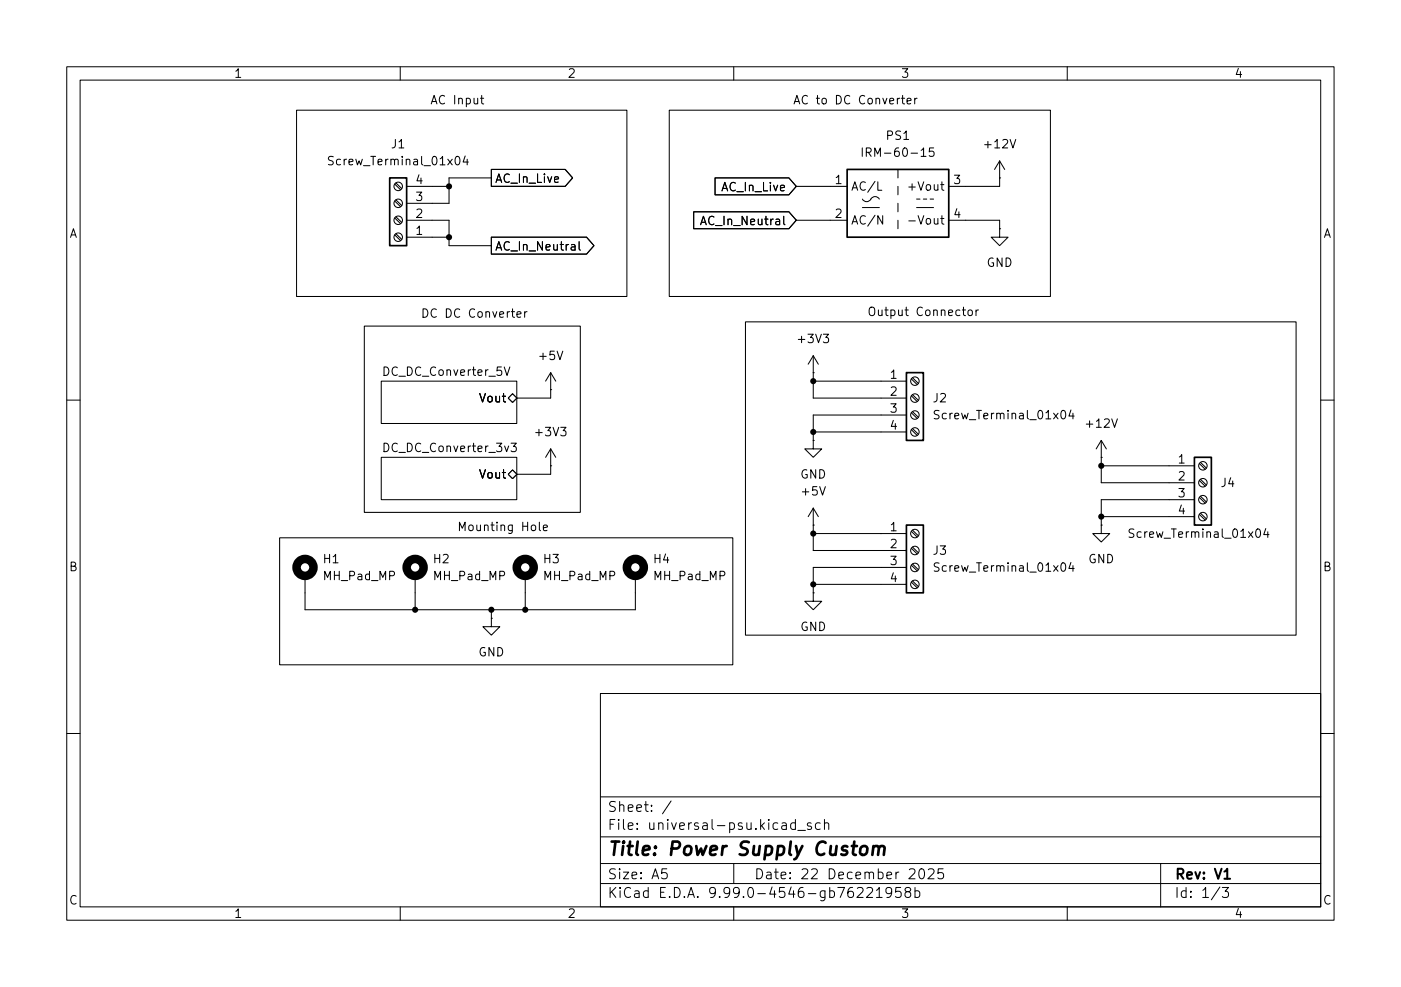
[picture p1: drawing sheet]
(kicad_sch
 (version 20251028)
 (generator "eeschema")
 (generator_version "9.99")
 (paper "A5")
 (title_block
  (title "Power Supply Custom")
  (date "22 December 2025")
  (rev "V1"))
 (lib_symbols
  (symbol "Connector:Screw_Terminal_01x04"
   (pin_names
    (offset 1.016) (hide yes)) (exclude_from_sim no) (in_bom yes) (on_board yes)
   (duplicate_pin_numbers_are_jumpers no)
   (property "Reference" "J" (at 0 5.08 0) (show_name no) (do_not_autoplace no) (effects (font (size 1.27 1.27))))
   (property "Value" "Screw_Terminal_01x04" (at 0 -7.62 0) (show_name no) (do_not_autoplace no) (effects (font (size 1.27 1.27))))
   (property "Footprint" "" (at 0 0 0) (show_name no) (do_not_autoplace no) (hide yes) (effects (font (size 1.27 1.27))))
   (property "Datasheet" "" (at 0 0 0) (show_name no) (do_not_autoplace no) (hide yes) (effects (font (size 1.27 1.27))))
   (property "Description" "Generic screw terminal, single row, 01x04, script generated (kicad-library-utils/schlib/autogen/connector/)" (at 0 0 0) (show_name no) (do_not_autoplace no) (hide yes) (effects (font (size 1.27 1.27))))
   (symbol "Screw_Terminal_01x04_1_1"
    (rectangle (start -1.27 3.81) (end 1.27 -6.35) (stroke (width 0.254) (type default)) (fill (type background)))
    (polyline (pts (xy -0.5334 2.8702) (xy 0.3302 2.032)) (stroke (width 0.1524) (type default)) (fill (type none)))
    (polyline (pts (xy -0.5334 0.3302) (xy 0.3302 -0.508)) (stroke (width 0.1524) (type default)) (fill (type none)))
    (polyline (pts (xy -0.5334 -2.2098) (xy 0.3302 -3.048)) (stroke (width 0.1524) (type default)) (fill (type none)))
    (polyline (pts (xy -0.5334 -4.7498) (xy 0.3302 -5.588)) (stroke (width 0.1524) (type default)) (fill (type none)))
    (polyline (pts (xy -0.3556 3.048) (xy 0.508 2.2098)) (stroke (width 0.1524) (type default)) (fill (type none)))
    (polyline (pts (xy -0.3556 0.508) (xy 0.508 -0.3302)) (stroke (width 0.1524) (type default)) (fill (type none)))
    (polyline (pts (xy -0.3556 -2.032) (xy 0.508 -2.8702)) (stroke (width 0.1524) (type default)) (fill (type none)))
    (polyline (pts (xy -0.3556 -4.572) (xy 0.508 -5.4102)) (stroke (width 0.1524) (type default)) (fill (type none)))
    (circle (center 0 2.54) (radius 0.635) (stroke (width 0.1524) (type default)) (fill (type none)))
    (circle (center 0 0) (radius 0.635) (stroke (width 0.1524) (type default)) (fill (type none)))
    (circle (center 0 -2.54) (radius 0.635) (stroke (width 0.1524) (type default)) (fill (type none)))
    (circle (center 0 -5.08) (radius 0.635) (stroke (width 0.1524) (type default)) (fill (type none)))
    (pin passive line (at -5.08 2.54 0) (length 3.81) (name "Pin_1" (effects (font (size 1.27 1.27)))) (number "1" (effects (font (size 1.27 1.27)))))
    (pin passive line (at -5.08 0 0) (length 3.81) (name "Pin_2" (effects (font (size 1.27 1.27)))) (number "2" (effects (font (size 1.27 1.27)))))
    (pin passive line (at -5.08 -2.54 0) (length 3.81) (name "Pin_3" (effects (font (size 1.27 1.27)))) (number "3" (effects (font (size 1.27 1.27)))))
    (pin passive line (at -5.08 -5.08 0) (length 3.81) (name "Pin_4" (effects (font (size 1.27 1.27)))) (number "4" (effects (font (size 1.27 1.27))))))
   (embedded_fonts no))
  (symbol "Converter_ACDC:IRM-60-15" (exclude_from_sim no) (in_bom yes) (on_board yes)
   (duplicate_pin_numbers_are_jumpers no)
   (property "Reference" "PS" (at 0 7.62 0) (show_name no) (do_not_autoplace no) (effects (font (size 1.27 1.27))))
   (property "Value" "IRM-60-15" (at 0 -7.62 0) (show_name no) (do_not_autoplace no) (effects (font (size 1.27 1.27))))
   (property "Footprint" "Converter_ACDC:Converter_ACDC_MeanWell_IRM-60-xx_THT" (at 0 -10.16 0) (show_name no) (do_not_autoplace no) (hide yes) (effects (font (size 1.27 1.27))))
   (property "Datasheet" "http://www.meanwellusa.com/productPdf.aspx?i=687" (at 0 0 0) (show_name no) (do_not_autoplace no) (hide yes) (effects (font (size 1.27 1.27))))
   (property "Description" "15V, 4A, 60W, Isolated, AC-DC, IRM60" (at 0 0 0) (show_name no) (do_not_autoplace no) (hide yes) (effects (font (size 1.27 1.27))))
   (symbol "IRM-60-15_1_1"
    (rectangle (start -7.62 5.08) (end 7.62 -5.08) (stroke (width 0.254) (type default)) (fill (type background)))
    (polyline (pts (xy -5.334 -0.635) (xy -2.794 -0.635)) (stroke (width 0) (type default)) (fill (type none)))
    (arc (start -4.064 0.635) (mid -4.699 0.2495) (end -5.334 0.635) (stroke (width 0) (type default)) (fill (type none)))
    (arc (start -4.064 0.635) (mid -3.429 1.0072) (end -2.794 0.635) (stroke (width 0) (type default)) (fill (type none)))
    (polyline (pts (xy 0 5.08) (xy 0 3.81)) (stroke (width 0) (type default)) (fill (type none)))
    (polyline (pts (xy 0 2.54) (xy 0 1.27)) (stroke (width 0) (type default)) (fill (type none)))
    (polyline (pts (xy 0 0) (xy 0 -1.27)) (stroke (width 0) (type default)) (fill (type none)))
    (polyline (pts (xy 0 -2.54) (xy 0 -3.81)) (stroke (width 0) (type default)) (fill (type none)))
    (polyline (pts (xy 2.794 0.635) (xy 3.302 0.635)) (stroke (width 0) (type default)) (fill (type none)))
    (polyline (pts (xy 2.794 -0.635) (xy 5.334 -0.635)) (stroke (width 0) (type default)) (fill (type none)))
    (polyline (pts (xy 3.81 0.635) (xy 4.318 0.635)) (stroke (width 0) (type default)) (fill (type none)))
    (polyline (pts (xy 4.826 0.635) (xy 5.334 0.635)) (stroke (width 0) (type default)) (fill (type none)))
    (pin power_in line (at -10.16 2.54 0) (length 2.54) (name "AC/L" (effects (font (size 1.27 1.27)))) (number "1" (effects (font (size 1.27 1.27)))))
    (pin power_in line (at -10.16 -2.54 0) (length 2.54) (name "AC/N" (effects (font (size 1.27 1.27)))) (number "2" (effects (font (size 1.27 1.27)))))
    (pin power_out line (at 10.16 2.54 180) (length 2.54) (name "+Vout" (effects (font (size 1.27 1.27)))) (number "3" (effects (font (size 1.27 1.27)))))
    (pin power_out line (at 10.16 -2.54 180) (length 2.54) (name "-Vout" (effects (font (size 1.27 1.27)))) (number "4" (effects (font (size 1.27 1.27))))))
   (embedded_fonts no))
  (symbol "Mechanical:MountingHole_Pad_MP"
   (pin_numbers (hide yes))
   (pin_names
    (offset 1.016) (hide yes)) (exclude_from_sim no) (in_bom no) (on_board yes)
   (duplicate_pin_numbers_are_jumpers no)
   (property "Reference" "H" (at 0 6.35 0) (show_name no) (do_not_autoplace no) (effects (font (size 1.27 1.27))))
   (property "Value" "MountingHole_Pad_MP" (at 0 4.445 0) (show_name no) (do_not_autoplace no) (effects (font (size 1.27 1.27))))
   (property "Footprint" "" (at 0 0 0) (show_name no) (do_not_autoplace no) (hide yes) (effects (font (size 1.27 1.27))))
   (property "Datasheet" "" (at 0 0 0) (show_name no) (do_not_autoplace no) (hide yes) (effects (font (size 1.27 1.27))))
   (property "Description" "Mounting Hole with connection as pad named MP" (at 0 0 0) (show_name no) (do_not_autoplace no) (hide yes) (effects (font (size 1.27 1.27))))
   (symbol "MountingHole_Pad_MP_0_1"
    (circle (center 0 1.27) (radius 1.27) (stroke (width 1.27) (type default)) (fill (type none))))
   (symbol "MountingHole_Pad_MP_1_1"
    (pin input line (at 0 -2.54 90) (length 2.54) (name "MP" (effects (font (size 1.27 1.27)))) (number "MP" (effects (font (size 1.27 1.27))))))
   (embedded_fonts no))
  (symbol "power:+12V"
   (power global)
   (pin_numbers (hide yes))
   (pin_names
    (offset 0) (hide yes)) (exclude_from_sim no) (in_bom yes) (on_board yes)
   (duplicate_pin_numbers_are_jumpers no)
   (property "Reference" "#PWR" (at 0 -3.81 0) (show_name no) (do_not_autoplace no) (hide yes) (effects (font (size 1.27 1.27))))
   (property "Value" "+12V" (at 0 3.556 0) (show_name no) (do_not_autoplace no) (effects (font (size 1.27 1.27))))
   (property "Footprint" "" (at 0 0 0) (show_name no) (do_not_autoplace no) (hide yes) (effects (font (size 1.27 1.27))))
   (property "Datasheet" "" (at 0 0 0) (show_name no) (do_not_autoplace no) (hide yes) (effects (font (size 1.27 1.27))))
   (property "Description" "Power symbol creates a global label with name \"+12V\"" (at 0 0 0) (show_name no) (do_not_autoplace no) (hide yes) (effects (font (size 1.27 1.27))))
   (symbol "+12V_0_1"
    (polyline (pts (xy -0.762 1.27) (xy 0 2.54)) (stroke (width 0) (type default)) (fill (type none)))
    (polyline (pts (xy 0 2.54) (xy 0.762 1.27)) (stroke (width 0) (type default)) (fill (type none)))
    (polyline (pts (xy 0 0) (xy 0 2.54)) (stroke (width 0) (type default)) (fill (type none))))
   (symbol "+12V_1_1"
    (pin power_in line (at 0 0 90) (length 0) (name "" (effects (font (size 1.27 1.27)))) (number "1" (effects (font (size 1.27 1.27))))))
   (embedded_fonts no))
  (symbol "power:+3V3"
   (power global)
   (pin_numbers (hide yes))
   (pin_names
    (offset 0) (hide yes)) (exclude_from_sim no) (in_bom yes) (on_board yes)
   (duplicate_pin_numbers_are_jumpers no)
   (property "Reference" "#PWR" (at 0 -3.81 0) (show_name no) (do_not_autoplace no) (hide yes) (effects (font (size 1.27 1.27))))
   (property "Value" "+3V3" (at 0 3.556 0) (show_name no) (do_not_autoplace no) (effects (font (size 1.27 1.27))))
   (property "Footprint" "" (at 0 0 0) (show_name no) (do_not_autoplace no) (hide yes) (effects (font (size 1.27 1.27))))
   (property "Datasheet" "" (at 0 0 0) (show_name no) (do_not_autoplace no) (hide yes) (effects (font (size 1.27 1.27))))
   (property "Description" "Power symbol creates a global label with name \"+3V3\"" (at 0 0 0) (show_name no) (do_not_autoplace no) (hide yes) (effects (font (size 1.27 1.27))))
   (symbol "+3V3_0_1"
    (polyline (pts (xy -0.762 1.27) (xy 0 2.54)) (stroke (width 0) (type default)) (fill (type none)))
    (polyline (pts (xy 0 2.54) (xy 0.762 1.27)) (stroke (width 0) (type default)) (fill (type none)))
    (polyline (pts (xy 0 0) (xy 0 2.54)) (stroke (width 0) (type default)) (fill (type none))))
   (symbol "+3V3_1_1"
    (pin power_in line (at 0 0 90) (length 0) (name "" (effects (font (size 1.27 1.27)))) (number "1" (effects (font (size 1.27 1.27))))))
   (embedded_fonts no))
  (symbol "power:+5V"
   (power global)
   (pin_numbers (hide yes))
   (pin_names
    (offset 0) (hide yes)) (exclude_from_sim no) (in_bom yes) (on_board yes)
   (duplicate_pin_numbers_are_jumpers no)
   (property "Reference" "#PWR" (at 0 -3.81 0) (show_name no) (do_not_autoplace no) (hide yes) (effects (font (size 1.27 1.27))))
   (property "Value" "+5V" (at 0 3.556 0) (show_name no) (do_not_autoplace no) (effects (font (size 1.27 1.27))))
   (property "Footprint" "" (at 0 0 0) (show_name no) (do_not_autoplace no) (hide yes) (effects (font (size 1.27 1.27))))
   (property "Datasheet" "" (at 0 0 0) (show_name no) (do_not_autoplace no) (hide yes) (effects (font (size 1.27 1.27))))
   (property "Description" "Power symbol creates a global label with name \"+5V\"" (at 0 0 0) (show_name no) (do_not_autoplace no) (hide yes) (effects (font (size 1.27 1.27))))
   (symbol "+5V_0_1"
    (polyline (pts (xy -0.762 1.27) (xy 0 2.54)) (stroke (width 0) (type default)) (fill (type none)))
    (polyline (pts (xy 0 2.54) (xy 0.762 1.27)) (stroke (width 0) (type default)) (fill (type none)))
    (polyline (pts (xy 0 0) (xy 0 2.54)) (stroke (width 0) (type default)) (fill (type none))))
   (symbol "+5V_1_1"
    (pin power_in line (at 0 0 90) (length 0) (name "" (effects (font (size 1.27 1.27)))) (number "1" (effects (font (size 1.27 1.27))))))
   (embedded_fonts no))
  (symbol "power:GND"
   (power global)
   (pin_numbers (hide yes))
   (pin_names
    (offset 0) (hide yes)) (exclude_from_sim no) (in_bom yes) (on_board yes)
   (duplicate_pin_numbers_are_jumpers no)
   (property "Reference" "#PWR" (at 0 -6.35 0) (show_name no) (do_not_autoplace no) (hide yes) (effects (font (size 1.27 1.27))))
   (property "Value" "GND" (at 0 -3.81 0) (show_name no) (do_not_autoplace no) (effects (font (size 1.27 1.27))))
   (property "Footprint" "" (at 0 0 0) (show_name no) (do_not_autoplace no) (hide yes) (effects (font (size 1.27 1.27))))
   (property "Datasheet" "" (at 0 0 0) (show_name no) (do_not_autoplace no) (hide yes) (effects (font (size 1.27 1.27))))
   (property "Description" "Power symbol creates a global label with name \"GND\" , ground" (at 0 0 0) (show_name no) (do_not_autoplace no) (hide yes) (effects (font (size 1.27 1.27))))
   (symbol "GND_0_1"
    (polyline (pts (xy 0 0) (xy 0 -1.27) (xy 1.27 -1.27) (xy 0 -2.54) (xy -1.27 -1.27) (xy 0 -1.27)) (stroke (width 0) (type default)) (fill (type none))))
   (symbol "GND_1_1"
    (pin power_in line (at 0 0 270) (length 0) (name "" (effects (font (size 1.27 1.27)))) (number "1" (effects (font (size 1.27 1.27))))))
   (embedded_fonts no)))
 (rectangle
  (start 44.45 16.51)
  (end 93.98 44.45)
  (stroke (width 0) (type default))
  (fill (type none)))
 (rectangle
  (start 111.76 48.26)
  (end 194.31 95.25)
  (stroke (width 0) (type default))
  (fill (type none)))
 (rectangle
  (start 54.61 48.895)
  (end 86.995 76.835)
  (stroke (width 0) (type default))
  (fill (type none)))
 (rectangle
  (start 41.91 80.645)
  (end 109.855 99.695)
  (stroke (width 0) (type default))
  (fill (type none)))
 (rectangle
  (start 100.33 16.51)
  (end 157.48 44.45)
  (stroke (width 0) (type default))
  (fill (type none)))
 (text "AC Input"
  (exclude_from_sim no)
  (at 68.58 15.24 0)
  (effects (font (size 1.27 1.27))))
 (text "AC to DC Converter"
  (exclude_from_sim no)
  (at 128.27 15.24 0)
  (effects (font (size 1.27 1.27))))
 (text "Mounting Hole"
  (exclude_from_sim no)
  (at 75.438 79.248 0)
  (effects (font (size 1.27 1.27))))
 (text "DC DC Converter"
  (exclude_from_sim no)
  (at 71.12 47.244 0)
  (effects (font (size 1.27 1.27))))
 (text "Output Connector"
  (exclude_from_sim no)
  (at 138.43 46.99 0)
  (effects (font (size 1.27 1.27))))
 (junction
  (at 73.66 91.44)
  (diameter 0)
  (color 0 0 0 0))
 (junction
  (at 62.23 91.44)
  (diameter 0)
  (color 0 0 0 0))
 (junction
  (at 121.92 87.63)
  (diameter 0)
  (color 0 0 0 0))
 (junction
  (at 165.1 69.85)
  (diameter 0)
  (color 0 0 0 0))
 (junction
  (at 165.1 77.47)
  (diameter 0)
  (color 0 0 0 0))
 (junction
  (at 78.74 91.44)
  (diameter 0)
  (color 0 0 0 0))
 (junction
  (at 121.92 80.01)
  (diameter 0)
  (color 0 0 0 0))
 (junction
  (at 121.92 57.15)
  (diameter 0)
  (color 0 0 0 0))
 (junction
  (at 121.92 64.77)
  (diameter 0)
  (color 0 0 0 0))
 (junction
  (at 67.31 27.94)
  (diameter 0)
  (color 0 0 0 0))
 (junction
  (at 67.31 35.56)
  (diameter 0)
  (color 0 0 0 0))
 (wire
  (pts (xy 144.78 27.94) (xy 149.86 27.94))
  (stroke (width 0) (type default)))
 (wire
  (pts (xy 121.92 87.63) (xy 132.08 87.63))
  (stroke (width 0) (type default)))
 (wire
  (pts (xy 67.31 30.48) (xy 67.31 27.94))
  (stroke (width 0) (type default)))
 (wire
  (pts (xy 67.31 35.56) (xy 67.31 36.83))
  (stroke (width 0) (type default)))
 (wire
  (pts (xy 64.77 33.02) (xy 67.31 33.02))
  (stroke (width 0) (type default)))
 (wire
  (pts (xy 82.55 58.42) (xy 82.55 59.69))
  (stroke (width 0) (type default)))
 (wire
  (pts (xy 64.77 30.48) (xy 67.31 30.48))
  (stroke (width 0) (type default)))
 (wire
  (pts (xy 78.74 91.44) (xy 95.25 91.44))
  (stroke (width 0) (type default)))
 (wire
  (pts (xy 121.92 80.01) (xy 132.08 80.01))
  (stroke (width 0) (type default)))
 (wire
  (pts (xy 121.92 78.74) (xy 121.92 80.01))
  (stroke (width 0) (type default)))
 (wire
  (pts (xy 67.31 33.02) (xy 67.31 35.56))
  (stroke (width 0) (type default)))
 (wire
  (pts (xy 67.31 36.83) (xy 73.66 36.83))
  (stroke (width 0) (type default)))
 (wire
  (pts (xy 73.66 91.44) (xy 78.74 91.44))
  (stroke (width 0) (type default)))
 (wire
  (pts (xy 121.92 64.77) (xy 132.08 64.77))
  (stroke (width 0) (type default)))
 (wire
  (pts (xy 121.92 85.09) (xy 132.08 85.09))
  (stroke (width 0) (type default)))
 (wire
  (pts (xy 95.25 91.44) (xy 95.25 88.9))
  (stroke (width 0) (type default)))
 (wire
  (pts (xy 165.1 72.39) (xy 175.26 72.39))
  (stroke (width 0) (type default)))
 (wire
  (pts (xy 67.31 26.67) (xy 73.66 26.67))
  (stroke (width 0) (type default)))
 (wire
  (pts (xy 121.92 62.23) (xy 132.08 62.23))
  (stroke (width 0) (type default)))
 (wire
  (pts (xy 165.1 77.47) (xy 165.1 74.93))
  (stroke (width 0) (type default)))
 (wire
  (pts (xy 121.92 88.9) (xy 121.92 87.63))
  (stroke (width 0) (type default)))
 (wire
  (pts (xy 67.31 27.94) (xy 64.77 27.94))
  (stroke (width 0) (type default)))
 (wire
  (pts (xy 121.92 82.55) (xy 132.08 82.55))
  (stroke (width 0) (type default)))
 (wire
  (pts (xy 62.23 88.9) (xy 62.23 91.44))
  (stroke (width 0) (type default)))
 (wire
  (pts (xy 121.92 66.04) (xy 121.92 64.77))
  (stroke (width 0) (type default)))
 (wire
  (pts (xy 64.77 35.56) (xy 67.31 35.56))
  (stroke (width 0) (type default)))
 (wire
  (pts (xy 121.92 55.88) (xy 121.92 57.15))
  (stroke (width 0) (type default)))
 (wire
  (pts (xy 78.74 88.9) (xy 78.74 91.44))
  (stroke (width 0) (type default)))
 (wire
  (pts (xy 121.92 80.01) (xy 121.92 82.55))
  (stroke (width 0) (type default)))
 (wire
  (pts (xy 165.1 74.93) (xy 175.26 74.93))
  (stroke (width 0) (type default)))
 (wire
  (pts (xy 121.92 64.77) (xy 121.92 62.23))
  (stroke (width 0) (type default)))
 (wire
  (pts (xy 165.1 78.74) (xy 165.1 77.47))
  (stroke (width 0) (type default)))
 (wire
  (pts (xy 77.47 71.12) (xy 82.55 71.12))
  (stroke (width 0) (type default)))
 (wire
  (pts (xy 121.92 57.15) (xy 121.92 59.69))
  (stroke (width 0) (type default)))
 (wire
  (pts (xy 165.1 69.85) (xy 165.1 72.39))
  (stroke (width 0) (type default)))
 (wire
  (pts (xy 45.72 91.44) (xy 62.23 91.44))
  (stroke (width 0) (type default)))
 (wire
  (pts (xy 45.72 88.9) (xy 45.72 91.44))
  (stroke (width 0) (type default)))
 (wire
  (pts (xy 165.1 69.85) (xy 175.26 69.85))
  (stroke (width 0) (type default)))
 (wire
  (pts (xy 77.47 59.69) (xy 82.55 59.69))
  (stroke (width 0) (type default)))
 (wire
  (pts (xy 165.1 68.58) (xy 165.1 69.85))
  (stroke (width 0) (type default)))
 (wire
  (pts (xy 82.55 69.85) (xy 82.55 71.12))
  (stroke (width 0) (type default)))
 (wire
  (pts (xy 119.38 33.02) (xy 124.46 33.02))
  (stroke (width 0) (type default)))
 (wire
  (pts (xy 62.23 91.44) (xy 73.66 91.44))
  (stroke (width 0) (type default)))
 (wire
  (pts (xy 67.31 26.67) (xy 67.31 27.94))
  (stroke (width 0) (type default)))
 (wire
  (pts (xy 149.86 27.94) (xy 149.86 26.67))
  (stroke (width 0) (type default)))
 (wire
  (pts (xy 121.92 57.15) (xy 132.08 57.15))
  (stroke (width 0) (type default)))
 (wire
  (pts (xy 121.92 59.69) (xy 132.08 59.69))
  (stroke (width 0) (type default)))
 (wire
  (pts (xy 165.1 77.47) (xy 175.26 77.47))
  (stroke (width 0) (type default)))
 (wire
  (pts (xy 119.38 27.94) (xy 124.46 27.94))
  (stroke (width 0) (type default)))
 (wire
  (pts (xy 144.78 33.02) (xy 149.86 33.02))
  (stroke (width 0) (type default)))
 (wire
  (pts (xy 121.92 87.63) (xy 121.92 85.09))
  (stroke (width 0) (type default)))
 (wire
  (pts (xy 73.66 91.44) (xy 73.66 92.71))
  (stroke (width 0) (type default)))
 (wire
  (pts (xy 149.86 33.02) (xy 149.86 34.29))
  (stroke (width 0) (type default)))
 (global_label "AC_In_Live"
  (shape input)
  (at 119.38 27.94 180)
  (fields_autoplaced yes)
  (effects (font (size 1.27 1.27)) (justify right))
  (property "Intersheetrefs" "${INTERSHEET_REFS}" (at 106.6581 27.94 0) (hide yes) (show_name no) (do_not_autoplace no) (effects (font (size 1.27 1.27)) (justify right))))
 (global_label "AC_In_Neutral"
  (shape input)
  (at 119.38 33.02 180)
  (fields_autoplaced yes)
  (effects (font (size 1.27 1.27)) (justify right))
  (property "Intersheetrefs" "${INTERSHEET_REFS}" (at 103.453 33.02 0) (hide yes) (show_name no) (do_not_autoplace no) (effects (font (size 1.27 1.27)) (justify right))))
 (global_label "AC_In_Neutral"
  (shape output)
  (at 73.66 36.83 0)
  (fields_autoplaced yes)
  (effects (font (size 1.27 1.27)) (justify left))
  (property "Intersheetrefs" "${INTERSHEET_REFS}" (at 89.587 36.83 0) (hide yes) (show_name no) (do_not_autoplace no) (effects (font (size 1.27 1.27)) (justify left))))
 (global_label "AC_In_Live"
  (shape output)
  (at 73.66 26.67 0)
  (fields_autoplaced yes)
  (effects (font (size 1.27 1.27)) (justify left))
  (property "Intersheetrefs" "${INTERSHEET_REFS}" (at 86.3819 26.67 0) (hide yes) (show_name no) (do_not_autoplace no) (effects (font (size 1.27 1.27)) (justify left))))
 (symbol
  (lib_id "power:GND")
  (at 149.86 34.29 0)
  (unit 1)
  (body_style 1)
  (exclude_from_sim no)
  (in_bom yes)
  (on_board yes)
  (dnp no)
  (fields_autoplaced yes)
  (property "Reference" "#PWR08" (at 149.86 40.64 0) (hide yes) (show_name no) (do_not_autoplace no) (effects (font (size 1.27 1.27))))
  (property "Value" "GND" (at 149.86 39.37 0) (show_name no) (do_not_autoplace no) (effects (font (size 1.27 1.27))))
  (property "Footprint" "" (at 149.86 34.29 0) (hide yes) (show_name no) (do_not_autoplace no) (effects (font (size 1.27 1.27))))
  (property "Datasheet" "" (at 149.86 34.29 0) (hide yes) (show_name no) (do_not_autoplace no) (effects (font (size 1.27 1.27))))
  (property "Description" "Power symbol creates a global label with name \"GND\" , ground" (at 149.86 34.29 0) (hide yes) (show_name no) (do_not_autoplace no) (effects (font (size 1.27 1.27))))
  (pin "1"))
 (symbol
  (lib_id "power:+12V")
  (at 149.86 26.67 0)
  (unit 1)
  (body_style 1)
  (exclude_from_sim no)
  (in_bom yes)
  (on_board yes)
  (dnp no)
  (fields_autoplaced yes)
  (property "Reference" "#PWR07" (at 149.86 30.48 0) (hide yes) (show_name no) (do_not_autoplace no) (effects (font (size 1.27 1.27))))
  (property "Value" "+12V" (at 149.86 21.59 0) (show_name no) (do_not_autoplace no) (effects (font (size 1.27 1.27))))
  (property "Footprint" "" (at 149.86 26.67 0) (hide yes) (show_name no) (do_not_autoplace no) (effects (font (size 1.27 1.27))))
  (property "Datasheet" "" (at 149.86 26.67 0) (hide yes) (show_name no) (do_not_autoplace no) (effects (font (size 1.27 1.27))))
  (property "Description" "Power symbol creates a global label with name \"+12V\"" (at 149.86 26.67 0) (hide yes) (show_name no) (do_not_autoplace no) (effects (font (size 1.27 1.27))))
  (pin "1"))
 (symbol
  (lib_id "Connector:Screw_Terminal_01x04")
  (at 59.69 33.02 180)
  (unit 1)
  (body_style 1)
  (exclude_from_sim no)
  (in_bom yes)
  (on_board yes)
  (dnp no)
  (fields_autoplaced yes)
  (property "Reference" "J1" (at 59.69 21.59 0) (show_name no) (do_not_autoplace no) (effects (font (size 1.27 1.27))))
  (property "Value" "Screw_Terminal_01x04" (at 59.69 24.13 0) (show_name no) (do_not_autoplace no) (effects (font (size 1.27 1.27))))
  (property "Footprint" "TerminalBlock_Phoenix:TerminalBlock_Phoenix_MKDS-1,5-4-5.08_1x04_P5.08mm_Horizontal" (at 59.69 33.02 0) (hide yes) (show_name no) (do_not_autoplace no) (effects (font (size 1.27 1.27))))
  (property "Datasheet" "https://www.phoenixcontact.com/us/products/1715048/pdfhttps://www.phoenixcontact.com/us/products/1715048/pdf" (at 59.69 33.02 0) (hide yes) (show_name no) (do_not_autoplace no) (effects (font (size 1.27 1.27))))
  (property "Description" "4 Position Wire to Board Terminal Block Horizontal with Board 0.197\" (5.00mm) Through Hole" (at 59.69 33.02 0) (hide yes) (show_name no) (do_not_autoplace no) (effects (font (size 1.27 1.27))))
  (property "Vendor Part Number" "277-1260-ND" (at 59.69 33.02 0) (hide yes) (show_name no) (do_not_autoplace no) (effects (font (size 1.27 1.27))))
  (property "MANUFACTURER" "Phoenix Contact" (at 59.69 33.02 0) (hide yes) (show_name no) (do_not_autoplace no) (effects (font (size 1.27 1.27))))
  (property "Manufacturer Part Number" "1715048" (at 59.69 33.02 0) (hide yes) (show_name no) (do_not_autoplace no) (effects (font (size 1.27 1.27))))
  (property "Price" "257" (at 59.69 33.02 0) (hide yes) (show_name no) (do_not_autoplace no) (effects (font (size 1.27 1.27))))
  (property "Vendor Link" "https://www.digikey.in/en/products/detail/phoenix-contact/1715048/260628https://www.digikey.in/en/products/detail/phoenix-contact/1715048/260628" (at 59.69 33.02 0) (hide yes) (show_name no) (do_not_autoplace no) (effects (font (size 1.27 1.27))))
  (pin "3")
  (pin "4")
  (pin "2")
  (pin "1"))
 (symbol
  (lib_id "power:GND")
  (at 73.66 92.71 0)
  (unit 1)
  (body_style 1)
  (exclude_from_sim no)
  (in_bom yes)
  (on_board yes)
  (dnp no)
  (fields_autoplaced yes)
  (property "Reference" "#PWR039" (at 73.66 99.06 0) (hide yes) (show_name no) (do_not_autoplace no) (effects (font (size 1.27 1.27))))
  (property "Value" "GND" (at 73.66 97.79 0) (show_name no) (do_not_autoplace no) (effects (font (size 1.27 1.27))))
  (property "Footprint" "" (at 73.66 92.71 0) (hide yes) (show_name no) (do_not_autoplace no) (effects (font (size 1.27 1.27))))
  (property "Datasheet" "" (at 73.66 92.71 0) (hide yes) (show_name no) (do_not_autoplace no) (effects (font (size 1.27 1.27))))
  (property "Description" "Power symbol creates a global label with name \"GND\" , ground" (at 73.66 92.71 0) (hide yes) (show_name no) (do_not_autoplace no) (effects (font (size 1.27 1.27))))
  (pin "1"))
 (symbol
  (lib_id "Mechanical:MountingHole_Pad_MP")
  (at 45.72 86.36 0)
  (unit 1)
  (body_style 1)
  (exclude_from_sim no)
  (in_bom no)
  (on_board yes)
  (dnp no)
  (fields_autoplaced yes)
  (property "Reference" "H1" (at 48.26 83.8199 0) (show_name no) (do_not_autoplace no) (effects (font (size 1.27 1.27)) (justify left)))
  (property "Value" "MH_Pad_MP" (at 48.26 86.3599 0) (show_name no) (do_not_autoplace no) (effects (font (size 1.27 1.27)) (justify left)))
  (property "Footprint" "MountingHole:MountingHole_2.2mm_M2" (at 45.72 86.36 0) (hide yes) (show_name no) (do_not_autoplace no) (effects (font (size 1.27 1.27))))
  (property "Datasheet" "" (at 45.72 86.36 0) (hide yes) (show_name no) (do_not_autoplace no) (effects (font (size 1.27 1.27))))
  (property "Description" "Mounting Hole with connection as pad named MP" (at 45.72 86.36 0) (hide yes) (show_name no) (do_not_autoplace no) (effects (font (size 1.27 1.27))))
  (pin "MP"))
 (symbol
  (lib_id "Mechanical:MountingHole_Pad_MP")
  (at 78.74 86.36 0)
  (unit 1)
  (body_style 1)
  (exclude_from_sim no)
  (in_bom no)
  (on_board yes)
  (dnp no)
  (fields_autoplaced yes)
  (property "Reference" "H3" (at 81.28 83.8199 0) (show_name no) (do_not_autoplace no) (effects (font (size 1.27 1.27)) (justify left)))
  (property "Value" "MH_Pad_MP" (at 81.28 86.3599 0) (show_name no) (do_not_autoplace no) (effects (font (size 1.27 1.27)) (justify left)))
  (property "Footprint" "MountingHole:MountingHole_2.2mm_M2" (at 78.74 86.36 0) (hide yes) (show_name no) (do_not_autoplace no) (effects (font (size 1.27 1.27))))
  (property "Datasheet" "" (at 78.74 86.36 0) (hide yes) (show_name no) (do_not_autoplace no) (effects (font (size 1.27 1.27))))
  (property "Description" "Mounting Hole with connection as pad named MP" (at 78.74 86.36 0) (hide yes) (show_name no) (do_not_autoplace no) (effects (font (size 1.27 1.27))))
  (pin "MP"))
 (symbol
  (lib_id "power:GND")
  (at 121.92 66.04 0)
  (unit 1)
  (body_style 1)
  (exclude_from_sim no)
  (in_bom yes)
  (on_board yes)
  (dnp no)
  (fields_autoplaced yes)
  (property "Reference" "#PWR04" (at 121.92 72.39 0) (hide yes) (show_name no) (do_not_autoplace no) (effects (font (size 1.27 1.27))))
  (property "Value" "GND" (at 121.92 71.12 0) (show_name no) (do_not_autoplace no) (effects (font (size 1.27 1.27))))
  (property "Footprint" "" (at 121.92 66.04 0) (hide yes) (show_name no) (do_not_autoplace no) (effects (font (size 1.27 1.27))))
  (property "Datasheet" "" (at 121.92 66.04 0) (hide yes) (show_name no) (do_not_autoplace no) (effects (font (size 1.27 1.27))))
  (property "Description" "Power symbol creates a global label with name \"GND\" , ground" (at 121.92 66.04 0) (hide yes) (show_name no) (do_not_autoplace no) (effects (font (size 1.27 1.27))))
  (pin "1"))
 (symbol
  (lib_id "power:+5V")
  (at 121.92 78.74 0)
  (unit 1)
  (body_style 1)
  (exclude_from_sim no)
  (in_bom yes)
  (on_board yes)
  (dnp no)
  (fields_autoplaced yes)
  (property "Reference" "#PWR05" (at 121.92 82.55 0) (hide yes) (show_name no) (do_not_autoplace no) (effects (font (size 1.27 1.27))))
  (property "Value" "+5V" (at 121.92 73.66 0) (show_name no) (do_not_autoplace no) (effects (font (size 1.27 1.27))))
  (property "Footprint" "" (at 121.92 78.74 0) (hide yes) (show_name no) (do_not_autoplace no) (effects (font (size 1.27 1.27))))
  (property "Datasheet" "" (at 121.92 78.74 0) (hide yes) (show_name no) (do_not_autoplace no) (effects (font (size 1.27 1.27))))
  (property "Description" "Power symbol creates a global label with name \"+5V\"" (at 121.92 78.74 0) (hide yes) (show_name no) (do_not_autoplace no) (effects (font (size 1.27 1.27))))
  (pin "1"))
 (symbol
  (lib_id "Connector:Screw_Terminal_01x04")
  (at 137.16 59.69 0)
  (unit 1)
  (body_style 1)
  (exclude_from_sim no)
  (in_bom yes)
  (on_board yes)
  (dnp no)
  (fields_autoplaced yes)
  (property "Reference" "J2" (at 139.7 59.6899 0) (show_name no) (do_not_autoplace no) (effects (font (size 1.27 1.27)) (justify left)))
  (property "Value" "Screw_Terminal_01x04" (at 139.7 62.2299 0) (show_name no) (do_not_autoplace no) (effects (font (size 1.27 1.27)) (justify left)))
  (property "Footprint" "TerminalBlock_Phoenix:TerminalBlock_Phoenix_MKDS-1,5-4-5.08_1x04_P5.08mm_Horizontal" (at 137.16 59.69 0) (hide yes) (show_name no) (do_not_autoplace no) (effects (font (size 1.27 1.27))))
  (property "Datasheet" "https://www.phoenixcontact.com/us/products/1715048/pdfhttps://www.phoenixcontact.com/us/products/1715048/pdf" (at 137.16 59.69 0) (hide yes) (show_name no) (do_not_autoplace no) (effects (font (size 1.27 1.27))))
  (property "Description" "4 Position Wire to Board Terminal Block Horizontal with Board 0.197\" (5.00mm) Through Hole" (at 137.16 59.69 0) (hide yes) (show_name no) (do_not_autoplace no) (effects (font (size 1.27 1.27))))
  (property "Vendor Part Number" "277-1260-ND" (at 137.16 59.69 0) (hide yes) (show_name no) (do_not_autoplace no) (effects (font (size 1.27 1.27))))
  (property "MANUFACTURER" "Phoenix Contact" (at 137.16 59.69 0) (hide yes) (show_name no) (do_not_autoplace no) (effects (font (size 1.27 1.27))))
  (property "Manufacturer Part Number" "1715048" (at 137.16 59.69 0) (hide yes) (show_name no) (do_not_autoplace no) (effects (font (size 1.27 1.27))))
  (property "Price" "257" (at 137.16 59.69 0) (hide yes) (show_name no) (do_not_autoplace no) (effects (font (size 1.27 1.27))))
  (property "Vendor Link" "https://www.digikey.in/en/products/detail/phoenix-contact/1715048/260628https://www.digikey.in/en/products/detail/phoenix-contact/1715048/260628" (at 137.16 59.69 0) (hide yes) (show_name no) (do_not_autoplace no) (effects (font (size 1.27 1.27))))
  (pin "3")
  (pin "4")
  (pin "2")
  (pin "1"))
 (symbol
  (lib_id "power:+3V3")
  (at 121.92 55.88 0)
  (unit 1)
  (body_style 1)
  (exclude_from_sim no)
  (in_bom yes)
  (on_board yes)
  (dnp no)
  (fields_autoplaced yes)
  (property "Reference" "#PWR03" (at 121.92 59.69 0) (hide yes) (show_name no) (do_not_autoplace no) (effects (font (size 1.27 1.27))))
  (property "Value" "+3V3" (at 121.92 50.8 0) (show_name no) (do_not_autoplace no) (effects (font (size 1.27 1.27))))
  (property "Footprint" "" (at 121.92 55.88 0) (hide yes) (show_name no) (do_not_autoplace no) (effects (font (size 1.27 1.27))))
  (property "Datasheet" "" (at 121.92 55.88 0) (hide yes) (show_name no) (do_not_autoplace no) (effects (font (size 1.27 1.27))))
  (property "Description" "Power symbol creates a global label with name \"+3V3\"" (at 121.92 55.88 0) (hide yes) (show_name no) (do_not_autoplace no) (effects (font (size 1.27 1.27))))
  (pin "1"))
 (symbol
  (lib_id "power:GND")
  (at 121.92 88.9 0)
  (unit 1)
  (body_style 1)
  (exclude_from_sim no)
  (in_bom yes)
  (on_board yes)
  (dnp no)
  (fields_autoplaced yes)
  (property "Reference" "#PWR06" (at 121.92 95.25 0) (hide yes) (show_name no) (do_not_autoplace no) (effects (font (size 1.27 1.27))))
  (property "Value" "GND" (at 121.92 93.98 0) (show_name no) (do_not_autoplace no) (effects (font (size 1.27 1.27))))
  (property "Footprint" "" (at 121.92 88.9 0) (hide yes) (show_name no) (do_not_autoplace no) (effects (font (size 1.27 1.27))))
  (property "Datasheet" "" (at 121.92 88.9 0) (hide yes) (show_name no) (do_not_autoplace no) (effects (font (size 1.27 1.27))))
  (property "Description" "Power symbol creates a global label with name \"GND\" , ground" (at 121.92 88.9 0) (hide yes) (show_name no) (do_not_autoplace no) (effects (font (size 1.27 1.27))))
  (pin "1"))
 (symbol
  (lib_id "Connector:Screw_Terminal_01x04")
  (at 137.16 82.55 0)
  (unit 1)
  (body_style 1)
  (exclude_from_sim no)
  (in_bom yes)
  (on_board yes)
  (dnp no)
  (fields_autoplaced yes)
  (property "Reference" "J3" (at 139.7 82.5499 0) (show_name no) (do_not_autoplace no) (effects (font (size 1.27 1.27)) (justify left)))
  (property "Value" "Screw_Terminal_01x04" (at 139.7 85.0899 0) (show_name no) (do_not_autoplace no) (effects (font (size 1.27 1.27)) (justify left)))
  (property "Footprint" "TerminalBlock_Phoenix:TerminalBlock_Phoenix_MKDS-1,5-4-5.08_1x04_P5.08mm_Horizontal" (at 137.16 82.55 0) (hide yes) (show_name no) (do_not_autoplace no) (effects (font (size 1.27 1.27))))
  (property "Datasheet" "https://www.phoenixcontact.com/us/products/1715048/pdfhttps://www.phoenixcontact.com/us/products/1715048/pdf" (at 137.16 82.55 0) (hide yes) (show_name no) (do_not_autoplace no) (effects (font (size 1.27 1.27))))
  (property "Description" "4 Position Wire to Board Terminal Block Horizontal with Board 0.197\" (5.00mm) Through Hole" (at 137.16 82.55 0) (hide yes) (show_name no) (do_not_autoplace no) (effects (font (size 1.27 1.27))))
  (property "Vendor Part Number" "277-1260-ND" (at 137.16 82.55 0) (hide yes) (show_name no) (do_not_autoplace no) (effects (font (size 1.27 1.27))))
  (property "MANUFACTURER" "Phoenix Contact" (at 137.16 82.55 0) (hide yes) (show_name no) (do_not_autoplace no) (effects (font (size 1.27 1.27))))
  (property "Manufacturer Part Number" "1715048" (at 137.16 82.55 0) (hide yes) (show_name no) (do_not_autoplace no) (effects (font (size 1.27 1.27))))
  (property "Price" "257" (at 137.16 82.55 0) (hide yes) (show_name no) (do_not_autoplace no) (effects (font (size 1.27 1.27))))
  (property "Vendor Link" "https://www.digikey.in/en/products/detail/phoenix-contact/1715048/260628https://www.digikey.in/en/products/detail/phoenix-contact/1715048/260628" (at 137.16 82.55 0) (hide yes) (show_name no) (do_not_autoplace no) (effects (font (size 1.27 1.27))))
  (pin "3")
  (pin "4")
  (pin "2")
  (pin "1"))
 (symbol
  (lib_id "Mechanical:MountingHole_Pad_MP")
  (at 62.23 86.36 0)
  (unit 1)
  (body_style 1)
  (exclude_from_sim no)
  (in_bom no)
  (on_board yes)
  (dnp no)
  (fields_autoplaced yes)
  (property "Reference" "H2" (at 64.77 83.8199 0) (show_name no) (do_not_autoplace no) (effects (font (size 1.27 1.27)) (justify left)))
  (property "Value" "MH_Pad_MP" (at 64.77 86.3599 0) (show_name no) (do_not_autoplace no) (effects (font (size 1.27 1.27)) (justify left)))
  (property "Footprint" "MountingHole:MountingHole_2.2mm_M2" (at 62.23 86.36 0) (hide yes) (show_name no) (do_not_autoplace no) (effects (font (size 1.27 1.27))))
  (property "Datasheet" "" (at 62.23 86.36 0) (hide yes) (show_name no) (do_not_autoplace no) (effects (font (size 1.27 1.27))))
  (property "Description" "Mounting Hole with connection as pad named MP" (at 62.23 86.36 0) (hide yes) (show_name no) (do_not_autoplace no) (effects (font (size 1.27 1.27))))
  (pin "MP"))
 (symbol
  (lib_id "Connector:Screw_Terminal_01x04")
  (at 180.34 72.39 0)
  (unit 1)
  (body_style 1)
  (exclude_from_sim no)
  (in_bom yes)
  (on_board yes)
  (dnp no)
  (property "Reference" "J4" (at 182.88 72.3899 0) (show_name no) (do_not_autoplace no) (effects (font (size 1.27 1.27)) (justify left)))
  (property "Value" "Screw_Terminal_01x04" (at 168.91 80.01 0) (show_name no) (do_not_autoplace no) (effects (font (size 1.27 1.27)) (justify left)))
  (property "Footprint" "TerminalBlock_Phoenix:TerminalBlock_Phoenix_MKDS-1,5-4-5.08_1x04_P5.08mm_Horizontal" (at 180.34 72.39 0) (hide yes) (show_name no) (do_not_autoplace no) (effects (font (size 1.27 1.27))))
  (property "Datasheet" "https://www.phoenixcontact.com/us/products/1715048/pdfhttps://www.phoenixcontact.com/us/products/1715048/pdf" (at 180.34 72.39 0) (hide yes) (show_name no) (do_not_autoplace no) (effects (font (size 1.27 1.27))))
  (property "Description" "4 Position Wire to Board Terminal Block Horizontal with Board 0.197\" (5.00mm) Through Hole" (at 180.34 72.39 0) (hide yes) (show_name no) (do_not_autoplace no) (effects (font (size 1.27 1.27))))
  (property "Vendor Part Number" "277-1260-ND" (at 180.34 72.39 0) (hide yes) (show_name no) (do_not_autoplace no) (effects (font (size 1.27 1.27))))
  (property "MANUFACTURER" "Phoenix Contact" (at 180.34 72.39 0) (hide yes) (show_name no) (do_not_autoplace no) (effects (font (size 1.27 1.27))))
  (property "Manufacturer Part Number" "1715048" (at 180.34 72.39 0) (hide yes) (show_name no) (do_not_autoplace no) (effects (font (size 1.27 1.27))))
  (property "Price" "257" (at 180.34 72.39 0) (hide yes) (show_name no) (do_not_autoplace no) (effects (font (size 1.27 1.27))))
  (property "Vendor Link" "https://www.digikey.in/en/products/detail/phoenix-contact/1715048/260628https://www.digikey.in/en/products/detail/phoenix-contact/1715048/260628" (at 180.34 72.39 0) (hide yes) (show_name no) (do_not_autoplace no) (effects (font (size 1.27 1.27))))
  (pin "3")
  (pin "4")
  (pin "2")
  (pin "1"))
 (symbol
  (lib_id "power:GND")
  (at 165.1 78.74 0)
  (unit 1)
  (body_style 1)
  (exclude_from_sim no)
  (in_bom yes)
  (on_board yes)
  (dnp no)
  (fields_autoplaced yes)
  (property "Reference" "#PWR041" (at 165.1 85.09 0) (hide yes) (show_name no) (do_not_autoplace no) (effects (font (size 1.27 1.27))))
  (property "Value" "GND" (at 165.1 83.82 0) (show_name no) (do_not_autoplace no) (effects (font (size 1.27 1.27))))
  (property "Footprint" "" (at 165.1 78.74 0) (hide yes) (show_name no) (do_not_autoplace no) (effects (font (size 1.27 1.27))))
  (property "Datasheet" "" (at 165.1 78.74 0) (hide yes) (show_name no) (do_not_autoplace no) (effects (font (size 1.27 1.27))))
  (property "Description" "Power symbol creates a global label with name \"GND\" , ground" (at 165.1 78.74 0) (hide yes) (show_name no) (do_not_autoplace no) (effects (font (size 1.27 1.27))))
  (pin "1"))
 (symbol
  (lib_id "Mechanical:MountingHole_Pad_MP")
  (at 95.25 86.36 0)
  (unit 1)
  (body_style 1)
  (exclude_from_sim no)
  (in_bom no)
  (on_board yes)
  (dnp no)
  (fields_autoplaced yes)
  (property "Reference" "H4" (at 97.79 83.8199 0) (show_name no) (do_not_autoplace no) (effects (font (size 1.27 1.27)) (justify left)))
  (property "Value" "MH_Pad_MP" (at 97.79 86.3599 0) (show_name no) (do_not_autoplace no) (effects (font (size 1.27 1.27)) (justify left)))
  (property "Footprint" "MountingHole:MountingHole_2.2mm_M2" (at 95.25 86.36 0) (hide yes) (show_name no) (do_not_autoplace no) (effects (font (size 1.27 1.27))))
  (property "Datasheet" "" (at 95.25 86.36 0) (hide yes) (show_name no) (do_not_autoplace no) (effects (font (size 1.27 1.27))))
  (property "Description" "Mounting Hole with connection as pad named MP" (at 95.25 86.36 0) (hide yes) (show_name no) (do_not_autoplace no) (effects (font (size 1.27 1.27))))
  (pin "MP"))
 (symbol
  (lib_id "power:+12V")
  (at 165.1 68.58 0)
  (unit 1)
  (body_style 1)
  (exclude_from_sim no)
  (in_bom yes)
  (on_board yes)
  (dnp no)
  (fields_autoplaced yes)
  (property "Reference" "#PWR042" (at 165.1 72.39 0) (hide yes) (show_name no) (do_not_autoplace no) (effects (font (size 1.27 1.27))))
  (property "Value" "+12V" (at 165.1 63.5 0) (show_name no) (do_not_autoplace no) (effects (font (size 1.27 1.27))))
  (property "Footprint" "" (at 165.1 68.58 0) (hide yes) (show_name no) (do_not_autoplace no) (effects (font (size 1.27 1.27))))
  (property "Datasheet" "" (at 165.1 68.58 0) (hide yes) (show_name no) (do_not_autoplace no) (effects (font (size 1.27 1.27))))
  (property "Description" "Power symbol creates a global label with name \"+12V\"" (at 165.1 68.58 0) (hide yes) (show_name no) (do_not_autoplace no) (effects (font (size 1.27 1.27))))
  (pin "1"))
 (symbol
  (lib_id "power:+3V3")
  (at 82.55 69.85 0)
  (unit 1)
  (body_style 1)
  (exclude_from_sim no)
  (in_bom yes)
  (on_board yes)
  (dnp no)
  (fields_autoplaced yes)
  (property "Reference" "#PWR02" (at 82.55 73.66 0) (hide yes) (show_name no) (do_not_autoplace no) (effects (font (size 1.27 1.27))))
  (property "Value" "+3V3" (at 82.55 64.77 0) (show_name no) (do_not_autoplace no) (effects (font (size 1.27 1.27))))
  (property "Footprint" "" (at 82.55 69.85 0) (hide yes) (show_name no) (do_not_autoplace no) (effects (font (size 1.27 1.27))))
  (property "Datasheet" "" (at 82.55 69.85 0) (hide yes) (show_name no) (do_not_autoplace no) (effects (font (size 1.27 1.27))))
  (property "Description" "Power symbol creates a global label with name \"+3V3\"" (at 82.55 69.85 0) (hide yes) (show_name no) (do_not_autoplace no) (effects (font (size 1.27 1.27))))
  (pin "1"))
 (symbol
  (lib_id "power:+5V")
  (at 82.55 58.42 0)
  (unit 1)
  (body_style 1)
  (exclude_from_sim no)
  (in_bom yes)
  (on_board yes)
  (dnp no)
  (fields_autoplaced yes)
  (property "Reference" "#PWR01" (at 82.55 62.23 0) (hide yes) (show_name no) (do_not_autoplace no) (effects (font (size 1.27 1.27))))
  (property "Value" "+5V" (at 82.55 53.34 0) (show_name no) (do_not_autoplace no) (effects (font (size 1.27 1.27))))
  (property "Footprint" "" (at 82.55 58.42 0) (hide yes) (show_name no) (do_not_autoplace no) (effects (font (size 1.27 1.27))))
  (property "Datasheet" "" (at 82.55 58.42 0) (hide yes) (show_name no) (do_not_autoplace no) (effects (font (size 1.27 1.27))))
  (property "Description" "Power symbol creates a global label with name \"+5V\"" (at 82.55 58.42 0) (hide yes) (show_name no) (do_not_autoplace no) (effects (font (size 1.27 1.27))))
  (pin "1"))
 (symbol
  (lib_id "Converter_ACDC:IRM-60-15")
  (at 134.62 30.48 0)
  (unit 1)
  (body_style 1)
  (exclude_from_sim no)
  (in_bom yes)
  (on_board yes)
  (dnp no)
  (fields_autoplaced yes)
  (property "Reference" "PS1" (at 134.62 20.32 0) (show_name no) (do_not_autoplace no) (effects (font (size 1.27 1.27))))
  (property "Value" "IRM-60-15" (at 134.62 22.86 0) (show_name no) (do_not_autoplace no) (effects (font (size 1.27 1.27))))
  (property "Footprint" "Converter_ACDC:Converter_ACDC_MeanWell_IRM-60-xx_THT" (at 134.62 40.64 0) (hide yes) (show_name no) (do_not_autoplace no) (effects (font (size 1.27 1.27))))
  (property "Datasheet" "http://www.meanwellusa.com/productPdf.aspx?i=687" (at 134.62 30.48 0) (hide yes) (show_name no) (do_not_autoplace no) (effects (font (size 1.27 1.27))))
  (property "Description" "15V, 4A, 60W, Isolated, AC-DC, IRM60" (at 134.62 30.48 0) (hide yes) (show_name no) (do_not_autoplace no) (effects (font (size 1.27 1.27))))
  (property "Vendor Part Number" "1866-3063-ND" (at 134.62 30.48 0) (hide yes) (show_name no) (do_not_autoplace no) (effects (font (size 1.27 1.27))))
  (property "MANUFACTURER" "MEAN WELL USA Inc." (at 134.62 30.48 0) (hide yes) (show_name no) (do_not_autoplace no) (effects (font (size 1.27 1.27))))
  (property "Manufacturer Part Number" "IRM-60-12" (at 134.62 30.48 0) (hide yes) (show_name no) (do_not_autoplace no) (effects (font (size 1.27 1.27))))
  (property "Price" "1327" (at 134.62 30.48 0) (hide yes) (show_name no) (do_not_autoplace no) (effects (font (size 1.27 1.27))))
  (property "Vendor Link" "https://www.digikey.in/en/products/detail/mean-well-usa-inc/IRM-60-12/7704688" (at 134.62 30.48 0) (hide yes) (show_name no) (do_not_autoplace no) (effects (font (size 1.27 1.27))))
  (pin "4")
  (pin "2")
  (pin "1")
  (pin "3"))
 (sheet
  (at 57.15 68.58)
  (size 20.32 6.35)
  (exclude_from_sim no)
  (in_bom yes)
  (on_board yes)
  (dnp no)
  (fields_autoplaced yes)
  (stroke (width 0.1524) (type solid))
  (fill (color 0 0 0 0))
  (property "Sheetname" "DC_DC_Converter_3v3" (at 57.15 67.8684 0) (show_name no) (do_not_autoplace no) (effects (font (size 1.27 1.27)) (justify left bottom)))
  (property "Sheetfile" "Subsheets/DC_DC_Converter_5V.kicad_sch" (at 57.15 76.1496 0) (hide yes) (show_name no) (do_not_autoplace no) (effects (font (size 1.27 1.27)) (justify left top)))
  (pin "Vout" bidirectional (at 77.47 71.12 0) (effects (font (size 1.27 1.27)) (justify right))))
 (sheet
  (at 57.15 57.15)
  (size 20.32 6.35)
  (exclude_from_sim no)
  (in_bom yes)
  (on_board yes)
  (dnp no)
  (fields_autoplaced yes)
  (stroke (width 0.1524) (type solid))
  (fill (color 0 0 0 0))
  (property "Sheetname" "DC_DC_Converter_5V" (at 57.15 56.4384 0) (show_name no) (do_not_autoplace no) (effects (font (size 1.27 1.27)) (justify left bottom)))
  (property "Sheetfile" "Subsheets/DC_DC_Converter_5V.kicad_sch" (at 57.15 64.7196 0) (hide yes) (show_name no) (do_not_autoplace no) (effects (font (size 1.27 1.27)) (justify left top)))
  (pin "Vout" bidirectional (at 77.47 59.69 0) (effects (font (size 1.27 1.27)) (justify right))))
 (sheet_instances
  (path ""
   (page "1")))
 (embedded_fonts no))
